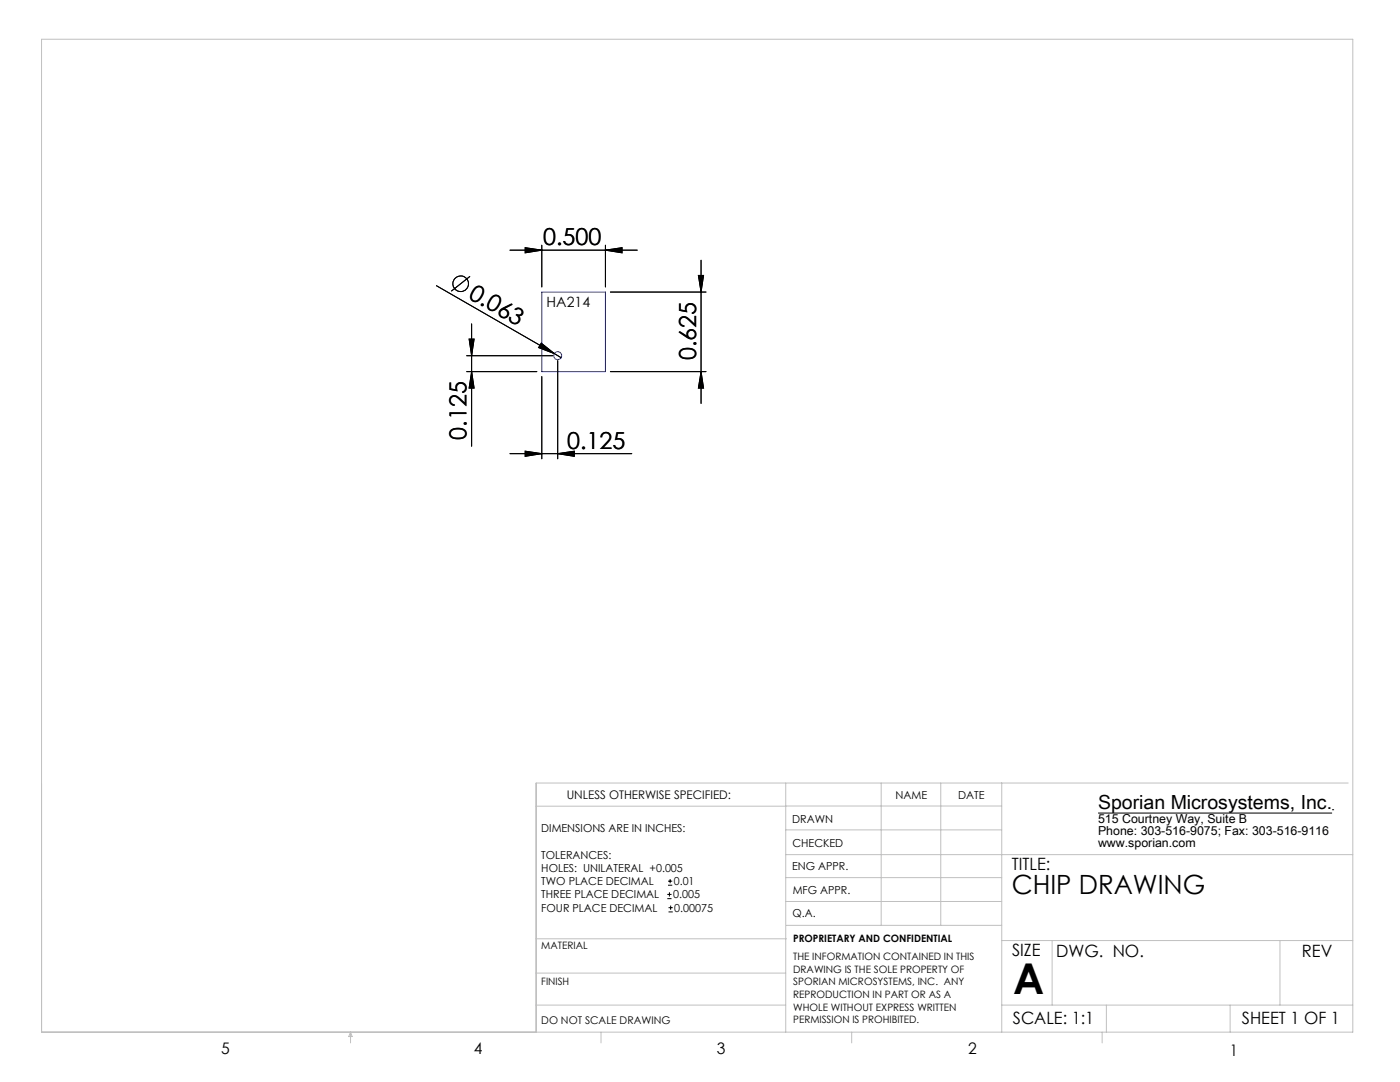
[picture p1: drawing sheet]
<svg xmlns="http://www.w3.org/2000/svg" width="279mm" height="216mm" viewBox="0 0 279 216" stroke-linecap="round" stroke-linejoin="round" font-family="sans-serif">
<g fill="none" stroke="#c0c0c0" stroke-width=".2">
<path d="M8.3 7.8h261.7v198.2h-261.7zM156.8 156.2v49.8M175.9 156.2v28.4M187.7 156.2v28.4M199.9 156.2v49.8M269.1 156.2h-162.1v49.8M156.8 170.5h113.2M156.8 165.6h43.1M156.8 175.1h43.1M156.8 179.9h43.1M199.9 160.8l-92.9 .1M107 194.2h49.8"/>
<path d="M107 187.3h50M157 184.6h42.9M199.9 187.7h70.1M210 187.7v12.9M255.4 187.7v12.9M70 206v2.1M70 206l.3 .8h-.7zM107 200.6h49.8M119.9 206v2.1M170 206v2.1M199.9 200.6h70.1M220 206v2.1"/>
<path d="M220.8 200.6v5.4M245.5 200.6v5.4"/>
</g>
<g fill="none" stroke="#000" stroke-width=".2">
<path d="M87.1 57l23.5 13.6M93.8 55.1l-3.7 3M101.8 49.9h25.4M104.8 49.4l3.3 .5-3.3 .5zM108.1 48.9v8.4M120.8 49.9l3.3-.5v1zM120.8 48.9v8.4M121.8 58.3h19.1M139.4 55h1l-.5 3.3zM139.9 51.9v28.6M93.1 74.2h14M93.1 71h17.2"/>
<path d="M93.6 67.7h1l-.5 3.3zM94.1 64.6v24.4M94.1 74.2l.5 3.2h-1zM108 68.5l2.6 2.1-3.1-1.2zM108.1 75.1v16.4M110.6 70.6l1.4 .8M111.3 72v19.5M121.8 74.2h19.1M139.9 74.2l.5 3.2h-1zM101.8 90.5h24.3M104.8 90l3.3 .5-3.3 .6zM111.3 90.5l3.3-.5v1.1z"/>
<path d="M133.2 179.3h.8M133.2 178.5h.8M133.3 176.6h.9M133.3 175.8h.9M133.6 178v.9M133.7 175.4v.8M219.1 162.2h46.7M265.8 161.6h.4M133.4 182h.9M133.4 181.1h.9M133.8 180.7v.8"/>
<circle cx="91.9" cy="56.6" r="1.56"/>
</g>
<g fill="none" stroke="#00f" stroke-width=".2">
<path d="M108.1 58.3h12.7v15.9h-12.7z"/>
<circle cx="111.3" cy="71" r=".8"/>
</g>
<g fill="#000">
<path d="M108 68.5l2.6 2.1-3.1-1.2z"/>
<path d="M104.8 49.4l3.3 .5-3.3 .5zM120.8 49.9l3.3-.5v1z"/>
<path d="M104.8 49.4l3.3 .5-3.3 .5zM120.8 49.9l3.3-.5v1z"/>
<path d="M139.4 55h1l-.5 3.3zM139.9 74.2l.5 3.2h-1zM93.6 67.7h1l-.5 3.3zM94.1 74.2l.5 3.2h-1z"/>
<path d="M139.4 55h1l-.5 3.3zM139.9 74.2l.5 3.2h-1zM93.6 67.7h1l-.5 3.3zM94.1 74.2l.5 3.2h-1z"/>
<path d="M111.3 90.5l3.3-.5v1.1zM104.8 90l3.3 .5-3.3 .6z"/>
<path d="M111.3 90.5l3.3-.5v1.1zM104.8 90l3.3 .5-3.3 .6z"/>
</g>
<text font-size="8.5" x="202.2" y="198.3">A</text>
<text font-size="5.3" x="201.9" y="178.4">CHIP DRAWING</text>
<g font-size="4.7">
<text x="108.4" y="48.9">0.500</text>
<text x="93.3" y="59.4" transform="rotate(30 93.3 59.4)">0.063</text>
<text x="138.9" y="71.9" transform="rotate(-90 138.9 71.9)">0.625</text>
<text x="93.1" y="87.7" transform="rotate(-90 93.1 87.7)">0.125</text>
<text x="113.2" y="89.5">0.125</text>
</g>
<text font-size="3.9" x="219.1" y="161.4">Sporian Microsystems, Inc.</text>
<g font-size="3.4">
<text x="201.9" y="173.5">TITLE:</text>
<text x="202" y="190.8">SIZE</text>
<text x="210.8" y="190.9">DWG. NO.</text>
<text x="259.8" y="191">REV</text>
<text x="202.1" y="204.4">SCALE: 1:1</text>
<text x="247.8" y="204.4">SHEET 1 OF 1</text>
</g>
<g font-size="3.2">
<text x="44.2" y="210.4">5</text>
<text x="94.6" y="210.3">4</text>
<text x="143.1" y="210.4">3</text>
<text x="193.2" y="210.3">2</text>
<text x="245.4" y="210.6">1</text>
</g>
<text font-size="2.8" x="109.1" y="61.2">HA214</text>
<g font-size="2.5">
<text x="219.1" y="164.2">515 Courtney Way, Suite B</text>
<text x="219.1" y="166.6">Phone: 303-516-9075; Fax: 303-516-9116</text>
<text x="219.1" y="169.1">www.sporian.com</text>
</g>
<text font-size="2.4" x="113.1" y="159.4">UNLESS OTHERWISE SPECIFIED:</text>
<g font-size="2.2">
<text x="178.7" y="159.4">NAME</text>
<text x="191.2" y="159.4">DATE</text>
<text x="108" y="166">DIMENSIONS ARE IN INCHES:</text>
<text x="158.1" y="164.2">DRAWN</text>
<text x="108" y="171.3">TOLERANCES:</text>
<text x="108" y="174">HOLES: UNILATERAL +0.005</text>
<text x="158.1" y="173.7">ENG APPR.</text>
<text x="158.2" y="169.1">CHECKED</text>
<text x="108" y="179.3">THREE PLACE DECIMAL</text>
<text x="108" y="176.6">TWO PLACE DECIMAL</text>
<text x="134.3" y="179.3">0.005</text>
<text x="134.5" y="176.6">0.01</text>
<text x="158.2" y="178.4">MFG APPR.</text>
<text x="108" y="181.9">FOUR PLACE DECIMAL</text>
<text x="134.6" y="181.9">0.00075</text>
<text x="158.2" y="182.9">Q.A.</text>
</g>
<text font-size="2.1" x="108" y="204.2">DO NOT SCALE DRAWING</text>
<g font-size="2">
<text x="108" y="189.4">MATERIAL</text>
<text x="158.3" y="187.9">PROPRIETARY AND CONFIDENTIAL</text>
<text x="158.3" y="191.6">THE INFORMATION CONTAINED IN THIS</text>
<text x="108" y="196.6">FINISH</text>
<text x="158.3" y="194.1">DRAWING IS THE SOLE PROPERTY OF</text>
<text x="158.3" y="196.6">SPORIAN MICROSYSTEMS, INC. ANY</text>
<text x="158.3" y="199.2">REPRODUCTION IN PART OR AS A</text>
<text x="158.3" y="201.7">WHOLE WITHOUT EXPRESS WRITTEN</text>
<text x="158.3" y="204.2">PERMISSION IS PROHIBITED.</text>
</g>
</svg>
